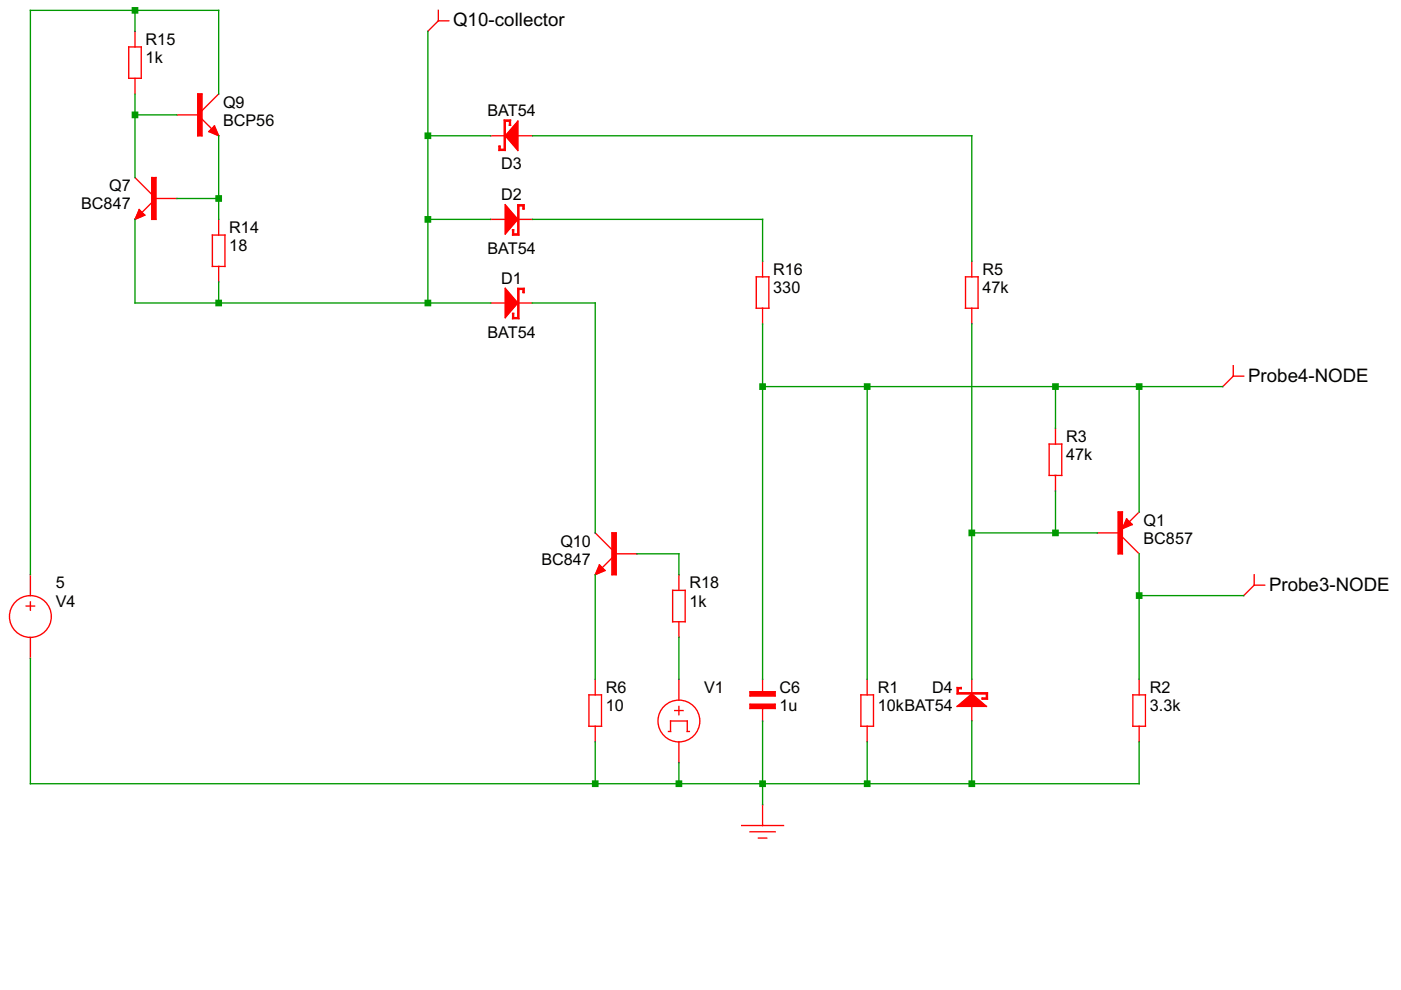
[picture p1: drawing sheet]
<svg xmlns="http://www.w3.org/2000/svg" width="297mm" height="210mm" viewBox="0 0 297 210" stroke-linecap="round" stroke-linejoin="round" font-family="sans-serif">
<g fill="none" stroke="#f00" stroke-width=".28">
<path d="M27.3 10h2.7v6.6h-2.7zM28.6 6.6v3.4M28.6 16.6v3.3M41.9 19.9h.9v8.9h-.9zM46.4 19.9l-3.6 3.6M92.9 4.4h2.3M92.9 4.4l-2.2 2.2M92.9 2.2v2.2M28.6 37.7l3.6 3.5M32.2 37.7h.9v8.8h-.9zM37.5 24.4h4.4M42.8 25.2l2.1 2.1"/>
<path d="M44.3 27.9l1.2-1.2 .9 2.1zM104 28.8h2.9M106.9 25.5h1.3v1.1h-.2v-.9h-.9v6.2h-1.3v-.9h.2v.7h.9zM109.8 28.8h3.1M109.8 25.7v6.2l-2.7-3.1zM29.5 44.4l1.2 1.2-2.1 .9zM32.2 43l-2.1 2M33.1 42.1h4.4M45 49.8h2.7v6.7h-2.7zM46.4 46.5v3.3M46.4 56.5v3.3M104 46.5h3.1"/>
<path d="M107.1 43.4l2.7 3.1-2.7 3.1zM109.8 43.4h1.3v.9h-.2v-.7h-.9v6.2h-1.3v-1.1h.2v.9h.9zM110 46.5h2.9M160.4 58.7h2.6v6.6h-2.6zM161.7 55.4v3.3M204.7 58.7h2.7v6.6h-2.7zM206 55.4v3.3M104 64.2h3.1M107.1 61.1l2.7 3.1-2.7 3.1zM109.8 61.1h1.3v.9h-.2v-.6h-.9v6.2h-1.3v-1.1h.2v.8h.9zM110 64.2h2.9M161.7 65.3v3.4"/>
<path d="M206 65.3v3.4M261.5 79.8h2.2M261.5 79.8l-2.2 2.2M261.5 77.5v2.3M222.4 94.2h2.7v6.6h-2.7zM223.8 90.8v3.4M126.2 113l3.5 3.5M127.1 119.8l1.2 1.2-2.1 .9zM129.7 113h.9v8.9h-.9zM129.7 118.3l-2 2.1M130.6 117.4h4.5M223.8 100.8v3.3"/>
<path d="M232.6 113h4.5M237.1 108.6h.9v8.8h-.9zM238 113.9l3.5 3.5M238.9 110l1.1 1.2-2 .9zM241.5 108.6l-2 2M5.6 128.5h1.7M6.4 121.9v4.4M6.4 127.6v1.8M6.4 135.1v4.5M142.6 125.2h2.7v6.6h-2.7zM143.9 121.9v3.3M143.9 131.8v3.3"/>
<path d="M265.9 124.1h2.2M265.9 124.1l-2.2 2.2M265.9 121.9v2.2M124.9 147.3h2.6v6.7h-2.6zM126.2 144v3.3M126.2 154v3.3M141.7 155.1h.5v-2.2h3.5v2.2h.5M143.1 150.7h1.7M143.9 144v4.4M143.9 149.8v1.7M143.9 157.3v4.4M159 149.3h5.3v.9h-5.3z"/>
<path d="M159 146.7h5.3v.9h-5.3zM161.7 144v2.7M161.7 150.2v2.7M182.5 147.3h2.7v6.7h-2.7zM183.9 144v3.3M183.9 154v3.3M202.9 145.8h.9v.2h-.6v.9h6.2v1.3h-1.1v-.2h.8v-.9h-6.2zM202.9 149.8l3.1-2.7 3.1 2.7zM206 144v2.9M206 149.8v3.1M240.2 147.3h2.7v6.7h-2.7zM241.5 144v3.3"/>
<path d="M241.5 154v3.3M157.2 175h8.9M159 176.4h5.3M160.8 177.7h1.8M161.7 170.6v4.4"/>
<circle cx="6.4" cy="130.7" r="4.4"/>
<circle cx="143.9" cy="152.9" r="4.4"/>
</g>
<g fill="#f00" stroke="#f00" stroke-width=".21">
<path d="M203 145.8h.8v.2h-.6v.9h6.1v1.3h-1v-.2h.8v-.9h-6.1z"/>
<path d="M203 149.8l3-2.7 3.1 2.7z"/>
<path d="M106.9 25.5h1.3v1.1h-.1v-.9h-1v6.2h-1.3v-.9h.2v.7h.9z"/>
<path d="M109.8 25.8v6l-2.6-3z"/>
<path d="M159.1 149.3h5.2v.9h-5.2z"/>
<path d="M159.1 146.7h5.2v.8h-5.2z"/>
<path d="M109.8 43.4h1.3v.9h-.2v-.7h-.9v6.2h-1.3v-1.1h.2v.9h.9z"/>
<path d="M107.1 43.5l2.7 3-2.7 3z"/>
<path d="M109.8 61.2h1.3v.8h-.2v-.6h-.9v6.1h-1.3v-1h.2v.8h.9z"/>
<path d="M107.1 61.2l2.7 3-2.7 3.1z"/>
<path d="M238.9 110l1.1 1.2-2 .9z"/>
<path d="M237.1 108.6h.8v8.8h-.8z"/>
<path d="M44.3 27.9l1.1-1.2 .9 2.1z"/>
<path d="M41.9 19.9h.9v8.9h-.9z"/>
<path d="M29.5 44.4l1.2 1.2-2 .9z"/>
<path d="M32.2 37.7h.9v8.8h-.9z"/>
<path d="M127.1 119.8l1.2 1.1-2.1 .9z"/>
<path d="M129.8 113h.8v8.8h-.8z"/>
</g>
<g fill="none" stroke="#090" stroke-width=".28">
<path d="M28.6 2.2v4.4M28.6 19.9v17.8M46.4 19.9v-17.7h-40v119.7M90.7 6.6v57.6M28.6 24.4h8.9M46.4 28.8v17.7M90.7 28.8h13.3M112.9 28.8h93.1v26.6M28.6 46.5v17.7h75.4M37.5 42.1h8.9M46.4 59.8v4.4M90.7 46.5h13.3"/>
<path d="M112.9 46.5h48.8v8.9M112.9 64.2h13.3v48.8M161.7 68.7v75.3M206 68.7v75.3M161.7 82h97.6M183.9 82v62M223.8 82v8.8M241.5 82v26.6M135.1 117.4h8.8v4.5M206 113h26.6M223.8 104.1v8.9M241.5 117.4v26.6"/>
<path d="M6.4 139.6v26.6h235.1v-8.9M126.2 121.9v22.1M143.9 135.1v8.9M241.5 126.3h22.2M126.2 157.3v8.9M161.7 152.9v17.7M183.9 157.3v8.9M206 152.9v13.3M143.9 161.7v4.5"/>
</g>
<g fill="none" stroke="#090" stroke-width="1.4">
<path d="M28.6 2.2h.1M28.6 24.4h.1M90.7 28.8h.1M46.4 42.1h.1M90.7 46.5h.1M46.4 64.2h.1M90.7 64.2h.1M161.7 82h.1M183.9 82h.1M223.8 82h.1M241.5 82h.1M206 113h.1"/>
<path d="M223.8 113h.1M241.5 126.3h.1M126.2 166.2h.1M143.9 166.2h.1M161.7 166.2h.1M183.9 166.2h.1M206 166.2h.1"/>
</g>
<g font-size="4">
<text x="96.1" y="5.6">Q10-collector</text>
<text x="264.6" y="80.9">Probe4-NODE</text>
<text x="269.1" y="125.2">Probe3-NODE</text>
</g>
<g font-size="3.4">
<text x="30.9" y="9.5">R15</text>
<text x="30.9" y="13.4">1k</text>
<text x="47.3" y="22.8">Q9</text>
<text x="47.3" y="26.7">BCP56</text>
<text x="103.4" y="24.5">BAT54</text>
<text x="106.3" y="35.9">D3</text>
<text x="23.2" y="40.6">Q7</text>
<text x="17.2" y="44.4">BC847</text>
<text x="106.3" y="42.5">D2</text>
<text x="48.6" y="49.4">R14</text>
<text x="48.6" y="53.3">18</text>
<text x="103.4" y="53.9">BAT54</text>
<text x="163.9" y="58.3">R16</text>
<text x="208.3" y="58.3">R5</text>
<text x="106.3" y="60.2">D1</text>
<text x="163.9" y="62.1">330</text>
<text x="208.3" y="62.1">47k</text>
<text x="103.4" y="71.6">BAT54</text>
<text x="226" y="93.7">R3</text>
<text x="226" y="97.6">47k</text>
<text x="242.4" y="111.5">Q1</text>
<text x="114.8" y="119.7">BC847</text>
<text x="118.8" y="115.9">Q10</text>
<text x="242.4" y="115.3">BC857</text>
<text x="11.8" y="124.8">5</text>
<text x="146.2" y="124.8">R18</text>
<text x="11.8" y="128.6">V4</text>
<text x="146.2" y="128.6">1k</text>
<text x="128.5" y="146.9">R6</text>
<text x="149.3" y="146.9">V1</text>
<text x="165.3" y="146.9">C6</text>
<text x="186.1" y="146.9">R1</text>
<text x="197.6" y="146.9">D4</text>
<text x="243.8" y="146.9">R2</text>
<text x="128.5" y="150.8">10</text>
<text x="165.3" y="150.8">1u</text>
<text x="186.1" y="150.8">10kBAT54</text>
<text x="243.8" y="150.8">3.3k</text>
</g>
</svg>
